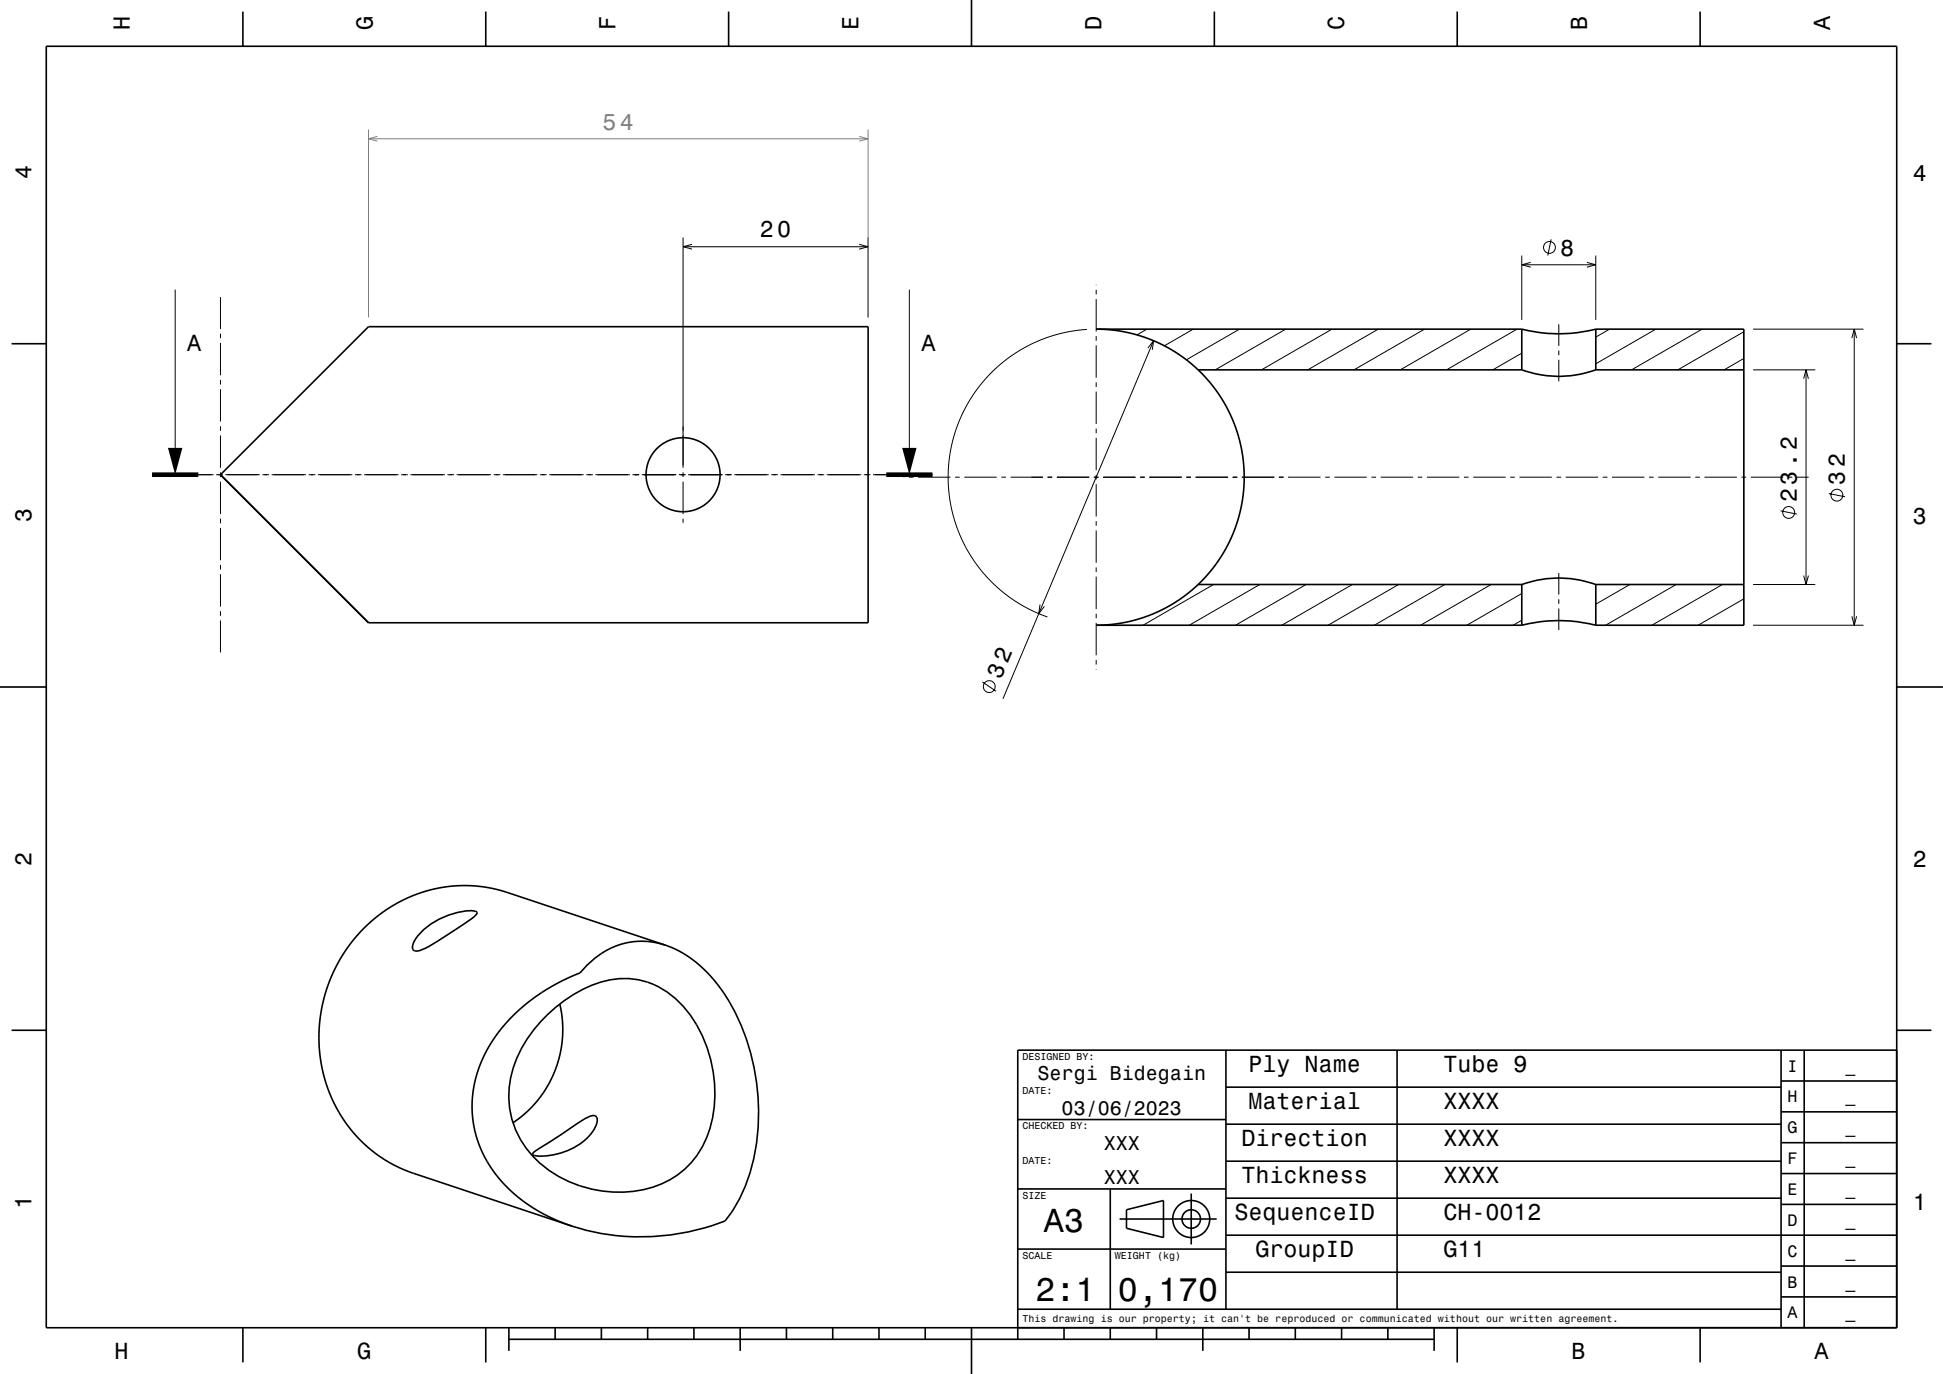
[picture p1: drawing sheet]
<svg xmlns="http://www.w3.org/2000/svg" width="420mm" height="297mm" viewBox="0 0 420 297" stroke-linecap="round" stroke-linejoin="round" font-family="sans-serif">
<g fill="none" stroke="#000" stroke-width=".22">
<path d="M147.7 51.3v49.8M147.7 53.3h40M149.6 52.8l-1.9 .5 1.9 .6M185.7 52.8l2 .5-2 .6M187.7 51.3v17.3M329 55.2v13.9M329 57.2h15.9M330.9 56.7l-1.9 .5 1.9 .5M335.3 51.7l-.7 3.5M343 56.7l1.9 .5-1.9 .5M344.9 55.2v13.9M37.9 62.6v34.2"/>
<path d="M47.7 64.2v6.9M47.7 72.1v1M47.7 74.1v7M196.6 62.6v34.2M235 71.2l-2.8 .3-2.7 .5-2.6 .8-2.6 1-2.7 1.3-2.1 1.2-2.1 1.5-2.3 1.9-1.9 2-1.7 2.1-1.6 2.3-1.4 2.4-1.1 2.4-1 2.6-.7 2.7-.5 2.7-.2 3v2.5l.2 2.5 .5 2.9 .6 2.5 1 2.8 2.3 4.7 1.4 2.1 1.9 2.3 2 2.2 2.1 1.8 4.4 2.9 2.4 1.2 2.6 1.1M237 61.5v.1M237 62.6v1M237 64.6v7M237 72.6v1M237 74.6v7M237.9 71.1v.1M247.9 71.1l-2.1 1.3"/>
<path d="M248.1 75.2l1.3-1.5-.3 1.9M249.4 73.7l-32.6 77.4M257.9 71.1l-6.2 3.7M267.9 71.1l-11.5 6.7M277.9 71.1l-15.2 8.8M287.9 71.1l-15.2 8.8M297.9 71.1l-15.2 8.8M307.9 71.1l-15.2 8.8M317.9 71.1l-15.2 8.8M327.9 71.1l-15.2 8.8M329 76.3l-6.3 3.6M337 70.1v4.7"/>
<path d="M337 75.8v1M337 77.8v4.6M347.9 71.1l-3 1.8M357.9 71.1l-13 7.5M367.9 71.1l-15.2 8.8M377 77.5l-4.3 2.4M377 71.7l-14.3 8.2M379 71.1h23.8M379 79.9h13.4M390.4 79.9v46.4M400.3 73.1l.5-2 .5 2M400.8 71.1v64"/>
<path d="M47.7 82.1v1M47.7 84.1v7M47.7 92.1v1M47.7 94.1v7M237 82.6v1M237 84.6v7M237 92.7v.9M237 94.6v7M389.9 81.9l.5-2 .5 2M33.7 102.6h2.5M37.2 102.6h1M39.2 102.6h7"/>
<path d="M46.7 102.6h1.5M47.7 102.1v1M47.7 104.1v7M47.7 112.1v1M47.7 114.1v7M48.7 102.6h7.5M56.7 102.6h1.5M58.7 102.6h7.5M66.7 102.6h1.5M68.7 102.6h7.5M76.7 102.6h1.5M78.7 102.6h7.5"/>
<path d="M86.7 102.6h1.5M88.7 102.6h7.5M96.7 102.6h1.5M98.7 102.6h7.5M106.7 102.6h1.5M108.7 102.6h7.5M116.7 102.6h1.5M118.7 102.6h7.5M126.7 102.6h1.5M128.7 102.6h7.5M136.7 102.6h1.5M138.7 102.6h7.5"/>
<path d="M146.7 102.6h1.5M147.7 102.1v1M147.7 104.1v7M147.7 112.1v.9M148.7 102.6h7.5M156.7 102.6h1.5M158.7 102.6h7.5M166.7 102.6h1.5M168.7 102.6h7.5M176.7 102.6h1.5M178.7 102.6h7.5M186.7 102.6h1.5"/>
<path d="M188.7 102.6h7.5M195.4 103.1h.1M196.5 103.1h.9M197.2 102.6h1M198.5 103.1h7M199.2 102.6h2.5M206.5 103.1h1M208.4 103.1h7.1M216.5 103.1h1M218.5 103.1h6.9M226.5 103.1h.9M228.5 103.1h7"/>
<path d="M236.4 103.1h1.1M237 102.6v1M237 104.6v7M237 112.6v1M237 114.6v7M238.4 103.1h7.1M246.5 103.1h1M248.5 103.1h6.9M256.5 103.1h1M258.5 103.1h7M266.4 103.1h1.1M268.4 103.1h7.1"/>
<path d="M276.5 103.1h1M278.5 103.1h7M286.5 103.1h1M288.5 103.1h7M296.4 103.1h1.1M298.4 103.1h7.1M306.5 103.1h.9M308.5 103.1h7M316.5 103.1h1M318.5 103.1h7M326.4 103.1h1.1M328.5 103.1h6.9"/>
<path d="M336.5 103.1h.9M338.5 103.1h7M346.5 103.1h1M348.5 103.1h7M356.5 103.1h1M358.5 103.1h6.9M366.5 103.1h.9M368.5 103.1h7M376.5 103.1h1M378.4 103.1h7.1M384.9 110.4l3.5 .7M386.5 103.1h1"/>
<path d="M388.5 103.1h2.5M395.3 106.7l3.5 .7M47.7 122.1v1M47.7 124.1v7M47.7 132.1v1M47.7 134.1v6.9M224.8 130.7l-.3 1.9 1.3-1.5M237 122.6v1M237 124.6v7M237 132.6v1M237 134.6v7M237.1 135.1h.1"/>
<path d="M262.3 126.3l-15.2 8.8M272.3 126.3l-15.2 8.8M282.3 126.3l-15.2 8.8M292.3 126.3l-15.2 8.8M302.3 126.3l-15.2 8.8M312.3 126.3l-15.2 8.8M322.3 126.3l-15.2 8.8M329 134.1l-1.9 1M329 128.3l-11.9 6.8M337 123.9v4.6M337 129.5v1M337 131.5v4.7"/>
<path d="M352.3 126.3l-7.4 4.3M362.3 126.3l-15.2 8.8M372.3 126.3l-15.2 8.8M377 129.4l-9.9 5.7M379 135.1h23.8M379 126.3h13.4M389.9 124.4l.5 1.9 .5-1.9M400.3 133.2l.5 1.9 .5-1.9M212.4 147.4l2.9 2M237 142.6v1M237 144.6v.1"/>
<circle cx="334.9" cy="53.5" r="1.28"/>
<circle cx="386.6" cy="110.8" r="1.28"/>
<circle cx="397.1" cy="107" r="1.28"/>
<circle cx="213.8" cy="148.4" r="1.28"/>
</g>
<path d="M79.7 28v40.6M79.7 30h108M81.6 29.5l-1.9 .5 1.9 .5M185.7 29.5l2 .5-2 .5M187.7 28v40.6" fill="none" stroke="#808080" stroke-width=".22"/>
<g fill="none" stroke="#000" stroke-width=".35">
<path d="M10 10h400v277h-400zM52.5 2.5v7.5M105 2.5v7.5M157.5 2.5v7.5M210 0v10M262.5 2.5v7.5M315 2.5v7.5M367.5 2.5v7.5M2.5 74.3h7.5M259 79.9h70M329 71.1h-92l3.5 .2 2.9 .5 3.2 .8 2.8 1.1 2.7 1.3 2.6 1.5 2.4 1.8 2.4 2.2 1.9 2 1.9 2.6 1.6 2.5 1.5 2.9 1.1 3.1 .8 3.1 .5 3.2 .2 3-.2 3.3-.5 3.2-.8 3.1-1 2.8-1.2 2.8-1.7 2.8-1.9 2.6-2.2 2.4-2.4 2.1-2.5 1.8-2.5 1.5-2.7 1.3-3.1 1.1-3.1 .8-3.3 .5-2.9 .1h92M329 79.9a23.2 23.2 0 0 0 15.9 0"/>
<path d="M329 71.1a32 32 0 0 0 15.9 0M329 71.1v8.8M344.9 71.1h32.1v64h-32.1M344.9 79.9h32.1M344.9 71.1v8.8M410 74.3h7.5M47.7 102.6l32-32h108v64h-108zM259 126.3h70M329 126.3a23.2 23.2 0 0 1 15.9 0M329 135.1a32 32 0 0 1 15.9 0M329 126.3v8.8M344.9 126.3h32.1"/>
<path d="M344.9 126.3v8.8M0 148.5h10M410 148.5h10M91.6 200.9a15.1 15.1 0 0 1 11.2-3.9l.3 .3a1.87 1.87 0 0 1-1.2 1.3l-4.4 3a29.9 29.9 0 0 1-6.7 3.9h-1.2a.93 .93 0 0 1-.3-1.4 7.6 7.6 0 0 1 2.3-3.2zM118.4 219.2a26.2 26.2 0 0 1 15.5-7.7 16.7 16.7 0 0 1 13.8 6 28.7 28.7 0 0 1 5 28.4 18.7 18.7 0 0 1-15.7 11.6 25.7 25.7 0 0 1-23.3-9.3 19.6 19.6 0 0 1-1-21.6 30.2 30.2 0 0 1 5.7-7.4zM121 217l.6 3.7v3.5l-.6 4-1.2 3.5-1.6 3.4-2.2 3-2.4 2.5-2.7 2.1M143.9 204.3l3.6 1.7 3.3 2.3 3.1 3.1 2.8 3.6a44.2 44.2 0 0 1 7.2 22.1 40.2 40.2 0 0 1-5.9 25.1l-1.3 1.7a49.6 49.6 0 0 1-33.1 1.1M143.9 204.3l-3.4-.7-1.9-.1-1.8 .1-3.4 .8-3.3 1.6a20 20 0 0 0-4.7 4.3l-5 2.3-4.1 2.5-4.1 3.2-3.6 3.7-2.8 4-2 4.1-1.2 4-.5 4.2 .2 4.2 .4 2.3 .7 2.2 1.9 4.1 2.4 3.5 3.2 3.3 3.6 2.7 4.1 2.4 5 2M143.9 204.3l-35.9-11.9-2.5-.5-3.1-.4-2.6-.1-2.9 .2-4.5 .9-4.1 1.5-3.8 2-3.8 2.8-3.2 3.1-2.9 3.7-2.2 3.9-1.7 4.1-1.2 4.4-.5 4.4v4.3l.8 4.8 1.2 4 2 4.5 2.4 3.6 3.1 3.4 2.3 2.1 2.2 1.5 2.5 1.4 2.3 1.1 35.8 11.9M2.5 222.7h7.5M265 235h120M265 227v56"/>
<path d="M302 227v56M385 233.7h25M385 227v60M390 227v60M410 222.7h7.5M410 227h-190v62.5M115.4 249.1l9.5-6.3a6.1 6.1 0 0 1 3.4-1.7l.3 .1a1.07 1.07 0 0 1 .4 1.5 10.4 10.4 0 0 1-6.3 6 13.1 13.1 0 0 1-7.2 1l-.4-.3zM220 257h45M220 242h45M240 257v26M257.5 258v11M265 259h120"/>
<path d="M265 251h120M265 243h120M385 253.7h25M385 247h25M385 240.3h25M220 270h45M242 263.5h21M243.5 261.5l8-2v8l-8-2zM265 275h120M265 267h145M385 273.7h25M385 260.3h25"/>
<path d="M52.5 287v7.5M105 287v7.5M110 289.5h200M110 287v5M120 287v2.5M130 287v2.5M140 287v2.5M150 287v2.5M160 287v5M170 287v2.5M180 287v2.5M190 287v2.5"/>
<path d="M200 287v2.5M210 287v10M220 283h165M230 287v2.5M240 287v2.5M250 287v2.5M260 287v5M270 287v2.5M280 287v2.5M290 287v2.5M300 287v2.5M310 287v5"/>
<path d="M315 287v7.5M367.5 287v7.5M385 280.3h25"/>
<circle cx="147.7" cy="102.6" r="8"/>
<circle cx="257.5" cy="263.5" r="2"/>
<circle cx="257.5" cy="263.5" r="4"/>
</g>
<path d="M32.9 102.6h10M191.6 102.6h10" fill="none" stroke="#000" stroke-width="1" stroke-linecap="butt"/>
<g fill="#000">
<path d="M36.3 96.8h3.1l-1.5 5.8z" fill-rule="evenodd"/>
<path d="M195 96.8h3.1l-1.5 5.8z" fill-rule="evenodd"/>
</g>
<g font-size="7.2">
<text x="225.7" y="266.3">A3</text>
<text x="223.8" y="281.3">2:1</text>
<text x="241.7" y="281.3">0,170</text>
</g>
<g font-size="5">
<text x="28.1" y="6.5" transform="rotate(-90 28.1 6.5)">H</text>
<text x="80.6" y="6.5" transform="rotate(-90 80.6 6.5)">G</text>
<text x="133.1" y="6.5" transform="rotate(-90 133.1 6.5)">F</text>
<text x="185.6" y="6.5" transform="rotate(-90 185.6 6.5)">E</text>
<text x="238.1" y="6.5" transform="rotate(-90 238.1 6.5)">D</text>
<text x="290.6" y="6.5" transform="rotate(-90 290.6 6.5)">C</text>
<text x="343.1" y="6.5" transform="rotate(-90 343.1 6.5)">B</text>
<text x="395.6" y="6.5" transform="rotate(-90 395.6 6.5)">A</text>
<text x="6.8" y="38.7" transform="rotate(-90 6.8 38.7)">4</text>
<text x="413.5" y="39">4</text>
<text x="164.3" y="51.3">20</text>
<text x="337.2" y="55.2">8</text>
<text x="40.5" y="75.9">A</text>
<text x="199.2" y="75.9">A</text>
<text x="398.8" y="104.8" transform="rotate(-90 398.8 104.8)">32</text>
<text x="6.8" y="112.9" transform="rotate(-90 6.8 112.9)">3</text>
<text x="388.4" y="108.5" transform="rotate(-90 388.4 108.5)">23.2</text>
<text x="413.5" y="113.2">3</text>
<text x="216.3" y="147" transform="rotate(-67 216.3 147)">32</text>
<text x="6.8" y="187.1" transform="rotate(-90 6.8 187.1)">2</text>
<text x="413.5" y="187.4">2</text>
<text x="269.9" y="231.8">Ply Name</text>
<text x="312" y="231.8">Tube 9</text>
<text x="269.9" y="239.8">Material</text>
<text x="312" y="239.8">XXXX</text>
<text x="268.3" y="247.8">Direction</text>
<text x="312" y="247.8">XXXX</text>
<text x="268.3" y="255.8">Thickness</text>
<text x="312" y="255.8">XXXX</text>
<text x="6.8" y="261.3" transform="rotate(-90 6.8 261.3)">1</text>
<text x="266.8" y="263.8">SequenceID</text>
<text x="312" y="263.8">CH-0012</text>
<text x="413.5" y="261.6">1</text>
<text x="271.4" y="271.8">GroupID</text>
<text x="312" y="271.8">G11</text>
<text x="24.7" y="293.8">H</text>
<text x="77.2" y="293.8">G</text>
<text x="339.7" y="293.8">B</text>
<text x="392.2" y="293.8">A</text>
</g>
<text font-size="5" fill="#808080" x="130.3" y="28">54</text>
<g font-size="4.3">
<text x="224.3" y="233.5">Sergi Bidegain</text>
<text x="229.5" y="241">03/06/2023</text>
<text x="238.6" y="248.5">XXX</text>
<text x="238.6" y="256">XXX</text>
</g>
<g font-size="3.6">
<text x="386.4" y="231.6">I</text>
<text x="398.9" y="231.6">_</text>
<text x="386.4" y="238.3">H</text>
<text x="398.9" y="238.3">_</text>
<text x="386.4" y="245">G</text>
<text x="398.9" y="245">_</text>
<text x="386.4" y="251.6">F</text>
<text x="398.9" y="251.6">_</text>
<text x="386.4" y="258.3">E</text>
<text x="398.9" y="258.3">_</text>
<text x="386.4" y="265">D</text>
<text x="398.9" y="265">_</text>
<text x="386.4" y="271.6">C</text>
<text x="398.9" y="271.6">_</text>
<text x="386.4" y="278.3">B</text>
<text x="398.9" y="278.3">_</text>
<text x="386.4" y="285">A</text>
<text x="398.9" y="285">_</text>
</g>
<g font-size="2.2">
<text x="221" y="229.1">DESIGNED BY:</text>
<text x="221" y="236.6">DATE:</text>
<text x="221" y="244.1">CHECKED BY:</text>
<text x="221" y="251.6">DATE:</text>
<text x="221" y="259.1">SIZE</text>
<text x="221" y="272.1">SCALE</text>
<text x="241" y="272.1">WEIGHT (kg)</text>
<text x="221" y="285.8">This drawing is our property; it can't be reproduced or communicated without our written agreement.</text>
</g>
</svg>
